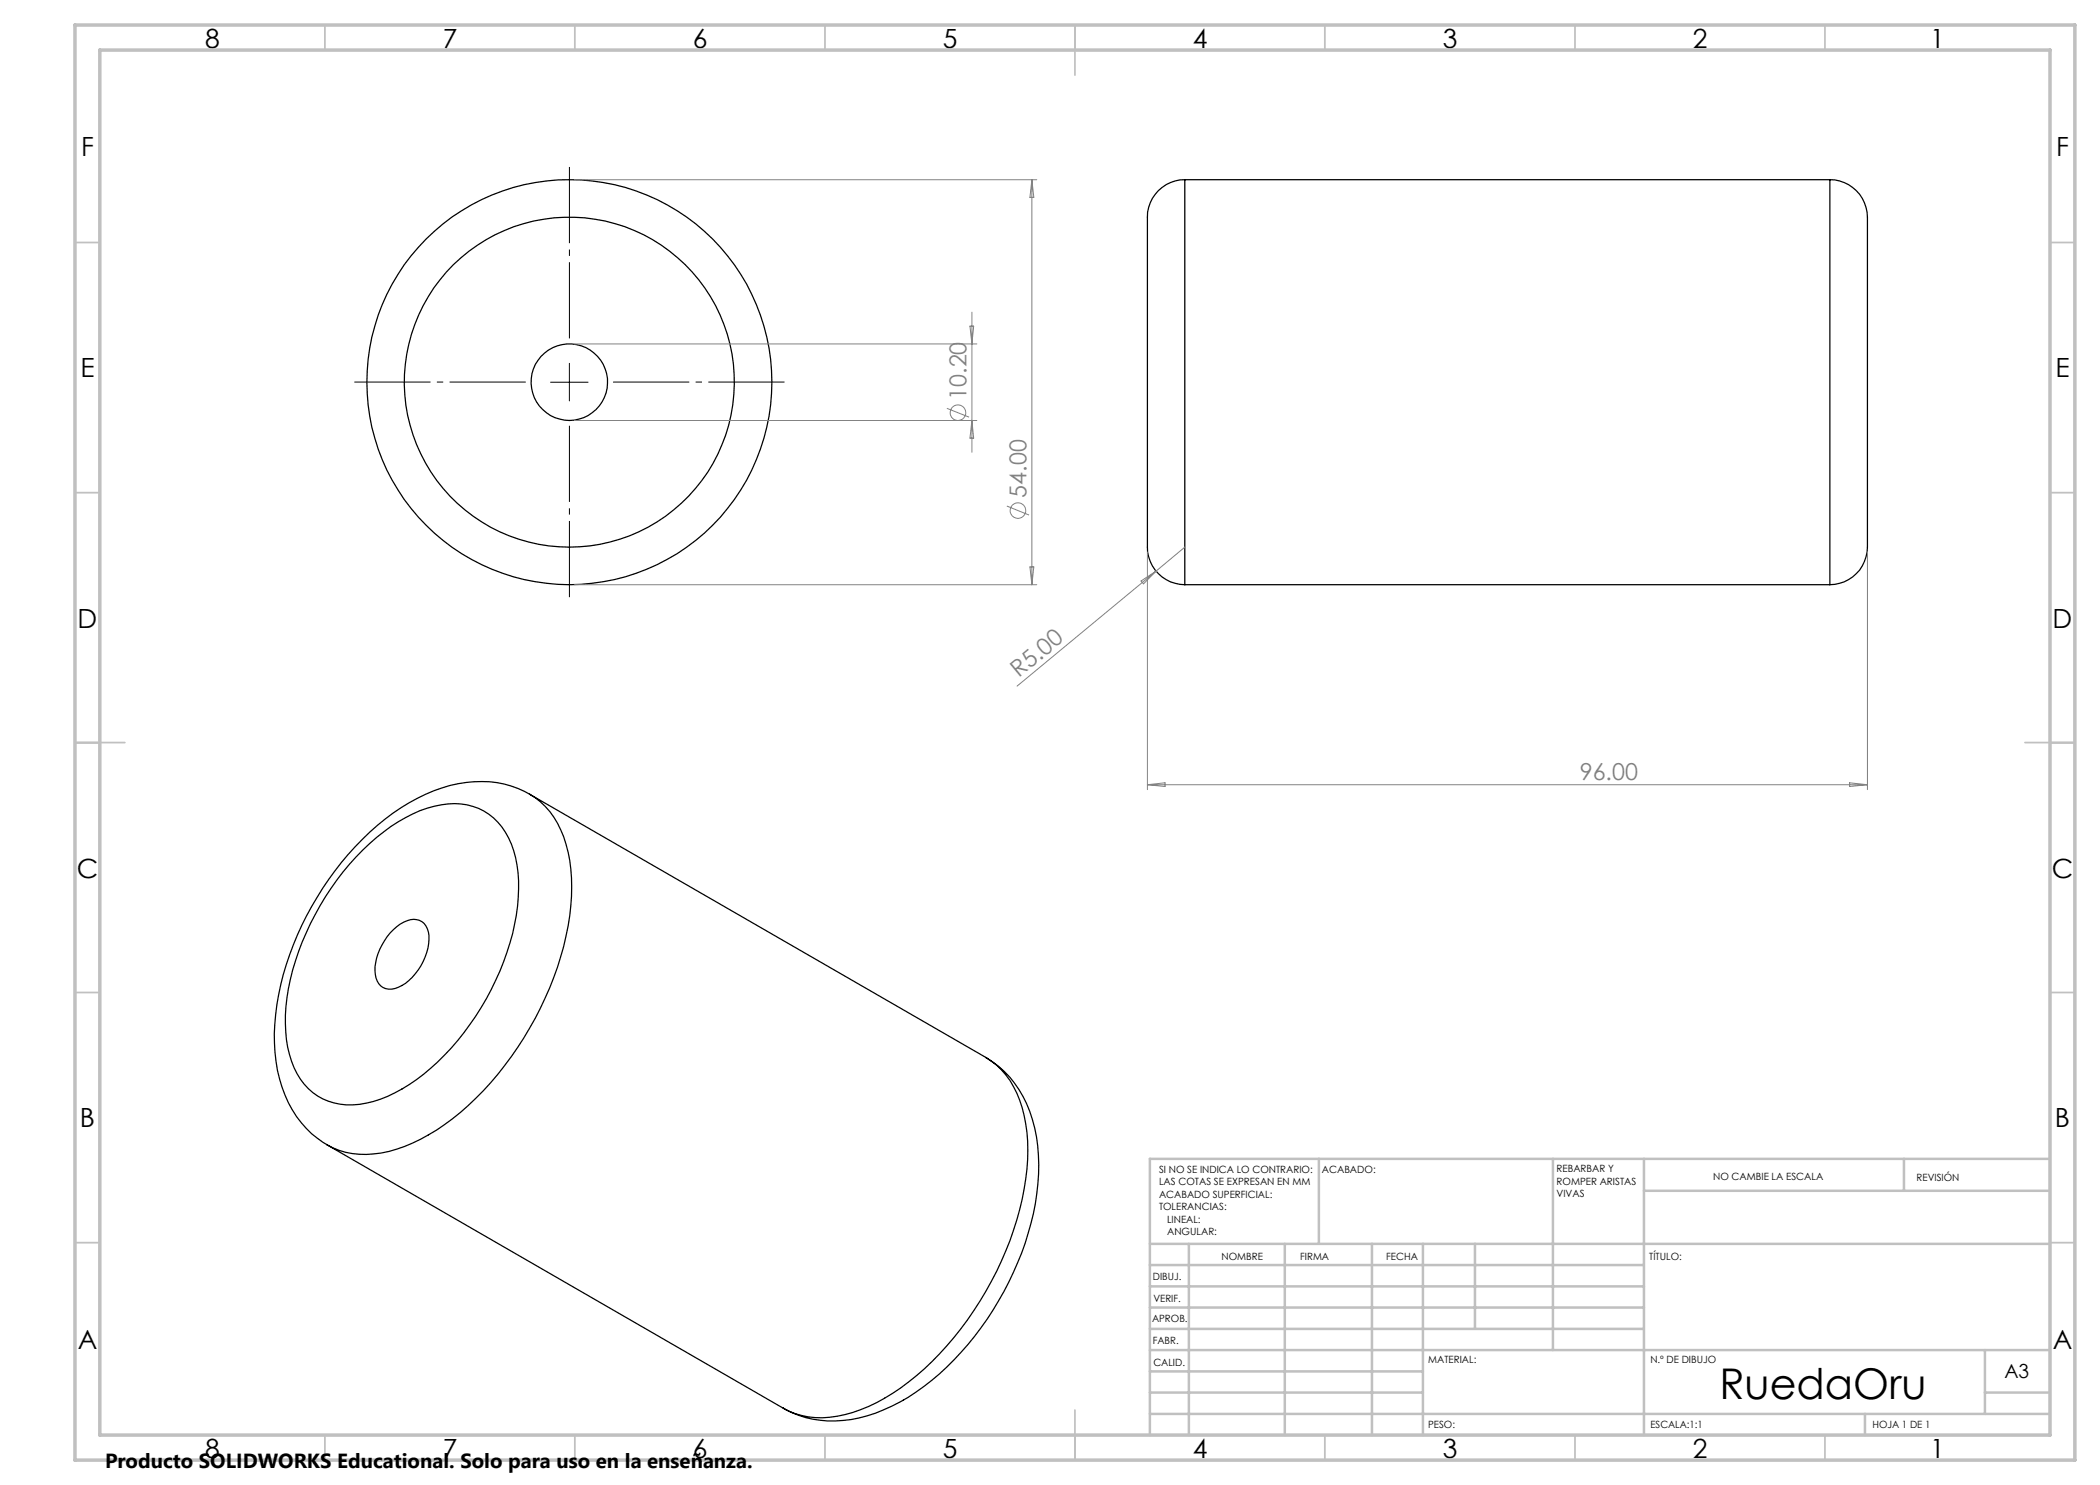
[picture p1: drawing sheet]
<svg xmlns="http://www.w3.org/2000/svg" width="420mm" height="297mm" viewBox="0 0 420 297" stroke-linecap="round" stroke-linejoin="round" font-family="sans-serif">
<g fill="none" stroke="#000" stroke-width=".25">
<path d="M237 35.9a7.6 7.6 0 0 0-7.5 8.8v63.1a10.8 10.8 0 0 0 1 5.4 7.6 7.6 0 0 0 6.5 3.7M237 35.9v81M237 35.9h129M366 35.9a7.7 7.7 0 0 1 7.5 8.8v63.1a7.9 7.9 0 0 1-7.5 9.1M366 35.9v81M237 116.9h129M105.9 158.9a21 21 0 0 0-17.5-1.3 43.2 43.2 0 0 0-18.8 13.3 59.9 59.9 0 0 0-14.6 33.9 28.9 28.9 0 0 0 4.3 18.5 18.2 18.2 0 0 0 6.2 5.7M105.9 158.9a16.9 16.9 0 0 1 7.7 11.6 41.8 41.8 0 0 1-1.5 20.8 66.5 66.5 0 0 1-21.6 32.5 31.8 31.8 0 0 1-15.7 7 15.3 15.3 0 0 1-9.4-1.8l91.3 52.7a17 17 0 0 0 13.8 .8 43.7 43.7 0 0 0 18.8-13.3 65.5 65.5 0 0 0 16.1-35.3 29.2 29.2 0 0 0-2.7-16.6 14.8 14.8 0 0 0-5.5-5.8M105.9 158.9l91.3 52.6M72.6 170a32 32 0 0 1 14.3-8.7 12.2 12.2 0 0 1 14.2 5.1 21.4 21.4 0 0 1 2.5 13.1 51.6 51.6 0 0 1-10.8 27 39.1 39.1 0 0 1-16.7 13.3 14.8 14.8 0 0 1-11.5 0 13 13 0 0 1-6.7-8.9 33.2 33.2 0 0 1 1.2-18.7 55.6 55.6 0 0 1 13.5-22.2zM78 186.6a6.4 6.4 0 0 1 5.4-2.7 3.4 3.4 0 0 1 2.4 4 11.6 11.6 0 0 1-6.1 9.5 3 3 0 0 1-4.6-2.5 11.3 11.3 0 0 1 2.9-8.3zM197.2 211.5a21 21 0 0 1 9.7 14.1 43.7 43.7 0 0 1-1.9 23 61.3 61.3 0 0 1-20.3 28.7 33.4 33.4 0 0 1-16.1 6.8 19.4 19.4 0 0 1-11.9-2.5"/>
<circle cx="113.9" cy="76.4" r="40.5"/>
<circle cx="113.9" cy="76.4" r="7.7"/>
<circle cx="113.9" cy="76.4" r="33"/>
</g>
<g fill="none" stroke="#808080" stroke-width=".2">
<path d="M114.9 35.9h92.5M206.4 35.9v81M206.4 35.9l.4 3.6h-.8zM114.9 68.8h80.5M194 65.2h.7l-.3 3.6zM194.4 62.4v28M114.9 84.1h80.5M189.4 81.7l4.4 1.7M194.4 84.1l.3 3.5h-.7zM114.9 116.9h92.5M201.4 101.2l4.4 1.8M206 113.4h.8l-.4 3.5z"/>
<path d="M228.2 116.2l3-2-2.5 2.6zM229.5 110.4v47.5M231.2 114.2l-27.8 23M237 109.4l-5.8 4.8M373.5 110.4v47.5M229.5 156.9h144M229.5 156.9l3.5-.3v.7zM369.9 156.6l3.6 .3-3.6 .4z"/>
<circle cx="191.6" cy="82.5" r="1.55"/>
<circle cx="203.6" cy="102.1" r="1.55"/>
</g>
<path d="M106.4 76.4h-36.8M113.9 68.9v-36.7M121.4 76.4h36.7M113.9 83.9v36.8" fill="none" stroke="#000" stroke-width=".2" stroke-dasharray="15.2 1.3 1.3 1.3" stroke-dashoffset="-1.2" stroke-linecap="butt"/>
<path d="M110.1 76.4h7.5M113.9 72.7v7.5" fill="none" stroke="#000" stroke-width=".2"/>
<g fill="none" stroke="#c0c0c0" stroke-width=".35">
<path d="M65 5v5M115 5v5M165 5v5M215 5v10M265 5v5M315 5v5M365 5v5M15 48.5h5M410 48.5h5M15 98.5h5M410 98.5h5M15 148.5h10"/>
<path d="M405 148.5h10M15 198.5h5M410 198.5h5M15 248.5h5M410 248.5h5M65 287v5M115 287v5M165 287v5M215 282v10M265 287v5M315 287v5M365 287v5"/>
</g>
<g fill="none" stroke="#c0c0c0" stroke-width=".5">
<path d="M263.8 231.8v17M310.6 231.8v38.2M328.8 231.8v55.2M328.8 238.2h81.2M380.8 231.8v6.4M410 231.8h-180v55.2M230 248.8h180M230 257.3h98.8M230 253h98.8M237.8 248.8v38.2M257 248.8v38.2M274.4 248.8v38.2"/>
<path d="M284.6 248.8v38.2M295 248.8v17M230 265.8h98.8M230 261.5h98.8M230 278.5h54.6M230 274.3h54.6M230 270h180M397 278.5h13M397 270v12.8M230 282.8h180M373 282.8v4.2"/>
</g>
<path d="M15 5h400v287h-400zM20 10h390v277h-390z" fill="none" stroke="#c0c0c0" stroke-width=".7"/>
<text font-size="8.5" x="343.9" y="279.7">RuedaOru</text>
<g font-size="5.3">
<text x="41" y="9.5">8</text>
<text x="88.5" y="9.5">7</text>
<text x="138.5" y="9.5">6</text>
<text x="188.5" y="9.5">5</text>
<text x="238.5" y="9.5">4</text>
<text x="288.5" y="9.5">3</text>
<text x="338.5" y="9.5">2</text>
<text x="386" y="9.5">1</text>
<text x="16.2" y="31.2">F</text>
<text x="411.2" y="31.2">F</text>
<text x="16.1" y="75.5">E</text>
<text x="411.1" y="75.5">E</text>
<text x="15.5" y="125.5">D</text>
<text x="410.5" y="125.5">D</text>
<text x="15.4" y="175.5">C</text>
<text x="410.4" y="175.5">C</text>
<text x="16" y="225.5">B</text>
<text x="411" y="225.5">B</text>
<text x="15.5" y="269.7">A</text>
<text x="410.5" y="269.7">A</text>
<text x="41" y="291.5">8</text>
<text x="88.5" y="291.5">7</text>
<text x="138.5" y="291.5">6</text>
<text x="188.5" y="291.5">5</text>
<text x="238.5" y="291.5">4</text>
<text x="288.5" y="291.5">3</text>
<text x="338.5" y="291.5">2</text>
<text x="386" y="291.5">1</text>
</g>
<g font-size="4.7" fill="#808080">
<text x="193.3" y="80" transform="rotate(-90 193.3 80)">10.20</text>
<text x="205.3" y="99.5" transform="rotate(-90 205.3 99.5)">54.00</text>
<text x="203.8" y="135.6" transform="rotate(-40 203.8 135.6)">R5.00</text>
<text x="316" y="155.9">96.00</text>
</g>
<text font-size="4.1" x="21" y="293.7">Producto SOLIDWORKS Educational. Solo para uso en la enseñanza.</text>
<text font-size="3.9" x="400.9" y="275.5">A3</text>
<g font-size="2">
<text x="231.8" y="234.6">SI NO SE INDICA LO CONTRARIO:</text>
<text x="231.8" y="237.1">LAS COTAS SE EXPRESAN EN MM</text>
<text x="231.8" y="239.6">ACABADO SUPERFICIAL:</text>
<text x="264.4" y="234.6">ACABADO:</text>
<text x="311.3" y="234.5">REBARBAR Y</text>
<text x="311.3" y="237">ROMPER ARISTAS</text>
<text x="311.3" y="239.5">VIVAS</text>
<text x="342.6" y="236">NO CAMBIE LA ESCALA</text>
<text x="383.3" y="236.2">REVISIÓN</text>
<text x="231.8" y="242.1">TOLERANCIAS:</text>
<text x="233.4" y="244.6">LINEAL:</text>
<text x="233.4" y="247.1">ANGULAR:</text>
<text x="244.3" y="252">NOMBRE</text>
<text x="260" y="251.9">FIRMA</text>
<text x="277.2" y="251.9">FECHA</text>
<text x="329.9" y="251.9">TÍTULO:</text>
<text x="230.6" y="256.1">DIBUJ.</text>
<text x="230.7" y="260.3">VERIF.</text>
<text x="230.4" y="264.4">APROB.</text>
<text x="230.5" y="268.8">FABR.</text>
<text x="230.7" y="273.1">CALID.</text>
<text x="285.6" y="272.5">MATERIAL:</text>
<text x="330.1" y="272.5">N.º DE DIBUJO</text>
<text x="285.6" y="285.5">PESO:</text>
<text x="330.1" y="285.6">ESCALA:1:1</text>
<text x="374.5" y="285.6">HOJA 1 DE 1</text>
</g>
</svg>
